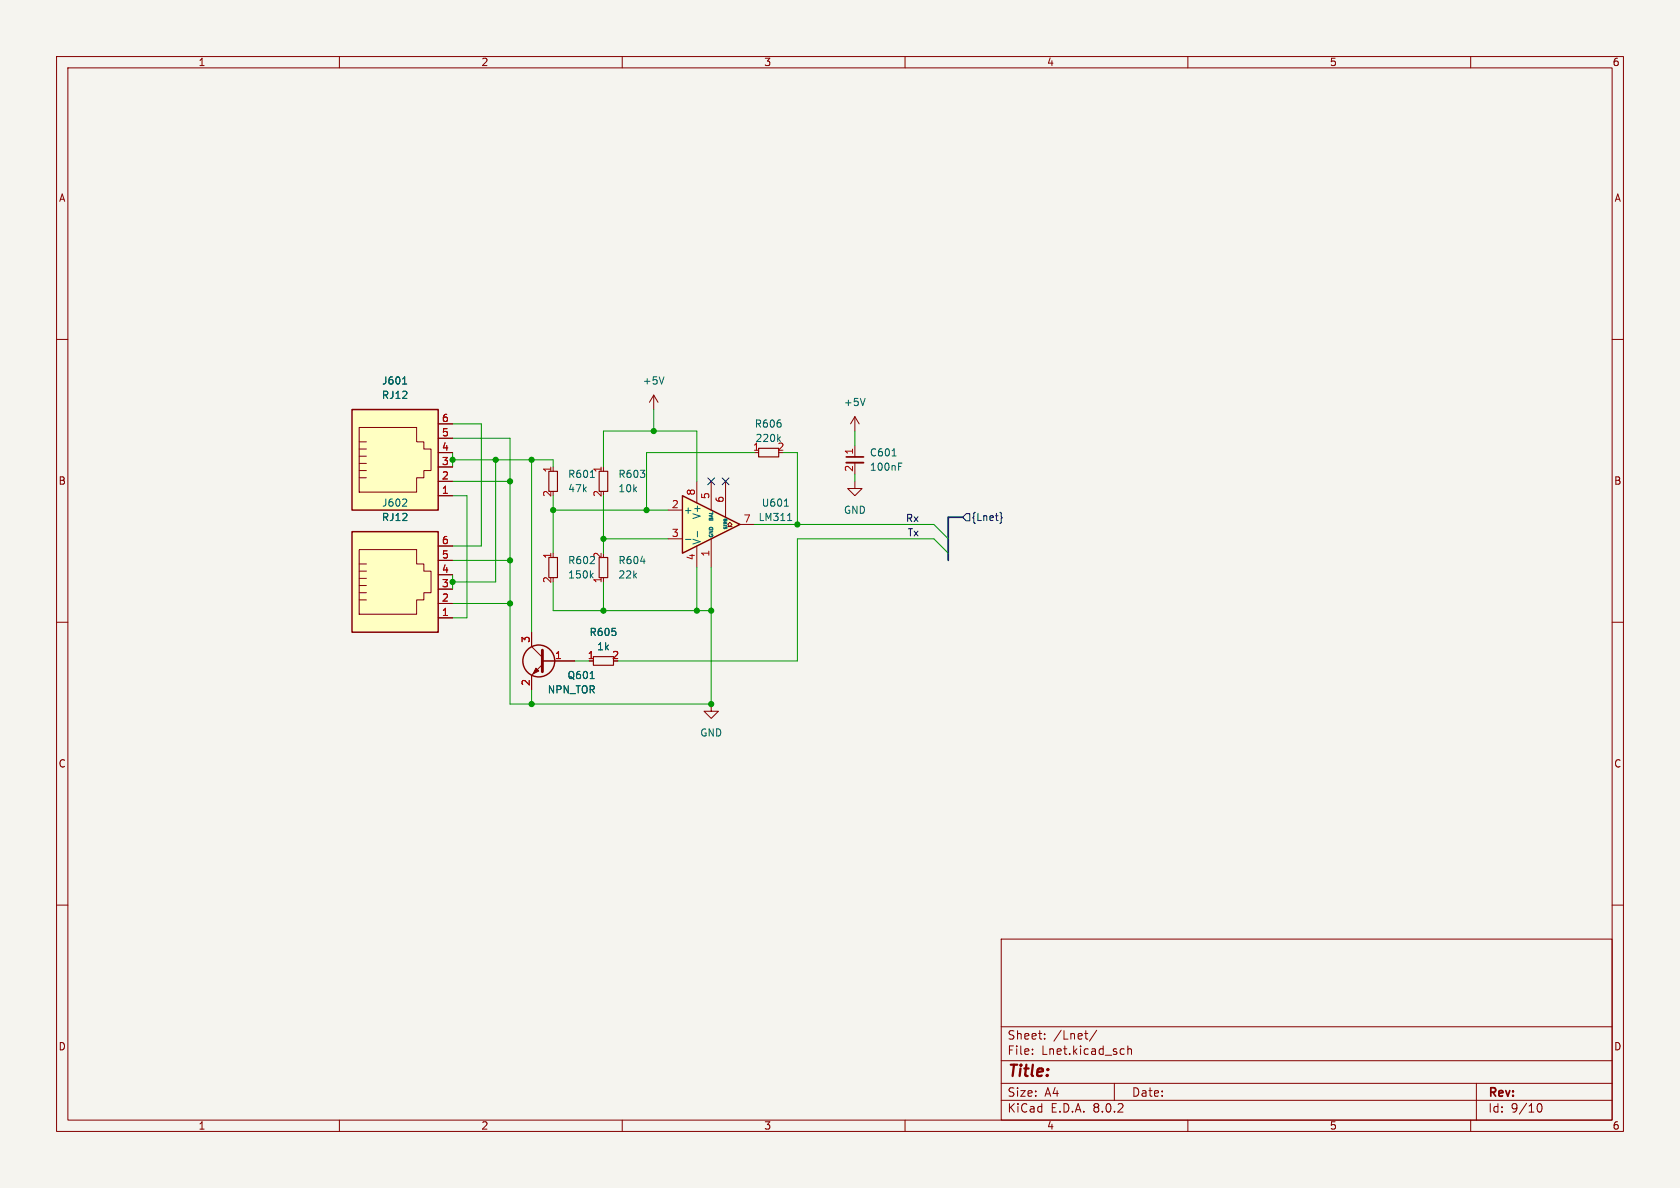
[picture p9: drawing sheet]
<svg xmlns="http://www.w3.org/2000/svg" width="297mm" height="210mm" viewBox="0 0 297 210" stroke-linecap="round" stroke-linejoin="round" font-family="sans-serif">
<path d="M0 0h297v210h-297z" fill="#f5f4ef" stroke="#f5f4ef" stroke-width=".18"/>
<g fill="none" stroke="#840000" stroke-width=".18">
<path d="M10 10h277v190h-277zM12 12h273v186h-273zM60 10v2M110 10v2M160 10v2M210 10v2M260 10v2M10 60h2M285 60h2M10 110h2M285 110h2M125.7 124.5v1.2h1.3l-1.3 1.3-1.2-1.3h1.2"/>
<path d="M10 160h2M285 160h2M177 166h108v32h-108zM60 198v2M110 198v2M160 198v2M177 194.5h108M177 191.5h108M177 187.5h108M177 181.5h108M182.5 186.3v.1M182.5 185.5v.1"/>
<path d="M184.7 183.6v.1M184.7 182.8v.1M191.7 182.7h.6M192.2 183.7h.1M193.9 182.1l-1.3 2M197 191.5v3M198.6 185.4l.1 .1M198.7 186.3l-.1 .1M199.4 184.9v1.5M199.4 185.5l.2-.1 .4 .1v.9M210 198v2M260 198v2"/>
<path d="M261 191.5v6.5M271.7 195.7l.2-.5 .2-.1a.8 .8 0 0 1 .5 .7 .8 .8 0 0 1-.5 .8l-.2-.1-.2-.5"/>
</g>
<path d="M97 83.3h1.6v3.6h-1.6z" fill="none" stroke="#840000" stroke-width=".2"/>
<path d="M104.4 84.4h.7" fill="none" stroke="#006464" stroke-width=".18"/>
<path d="M120.6 87.6l10.2 5.1-10.2 5.1z" fill="#ffffc2"/>
<g fill="none" stroke="#840000" stroke-width=".25">
<path d="M120.6 87.6l10.2 5.1-10.2 5.1z"/>
<circle cx="95.2" cy="116.8" r="2.82"/>
</g>
<g fill="none" stroke="#840000" stroke-width=".18">
<path d="M115.6 69.9l-.8 1.2M115.6 69.9v2.5M115.6 69.9l.7 1.2M151.1 73.7l-.7 1.2M151.1 73.7v2.5M151.1 78.7v2.1M151.1 73.7l.8 1.2M118.1 90.2h2.5M118.1 95.3h2.5M123.2 85.1v3.8M123.2 96.5v3.8M125.7 85.1v5.1"/>
<path d="M125.7 95.3v5M128.3 85.1v6.3M128.7 93.1h.3l-.3-.4 .3-.4 .4 .4-.4 .4h.4M130.8 92.7h2.5M151.1 85.1v1.3h1.3l-1.3 1.2-1.2-1.2h1.2M151.1 81.8v2M94 111.8v2.5l1.9 1.9M95.9 117.5l-1.9 1.9v2.5M95.9 116.8h5.7"/>
</g>
<g fill="none" stroke="#006464" stroke-width=".18">
<path d="M117.4 66.6l-.4 1.3M137.6 77.6l.4 .4M138 77.2l-.5 .5M152.9 70.4l-.4 1.3M113.3 99.2h.7M121.2 95.3h.9M123.3 93.9v1M138.7 89.5h.7M139.2 92h.8M157.7 80.6h.7M158.9 82.5h.4M158.9 81.9h.6"/>
<path d="M104.3 120h.8M104.5 101.7l.4 .5M104.9 101.3l-.5 .5"/>
</g>
<path d="M149.6 81.8h3.1" fill="none" stroke="#840000" stroke-width=".33"/>
<path d="M149.6 80.8h3.1" fill="none" stroke="#840000" stroke-width=".3"/>
<path d="M134.1 79.2h3.6v1.6h-3.6zM97 98.6h1.6v3.5h-1.6zM105.9 83.3h1.5v3.6h-1.5zM105.9 98.6h1.5v3.5h-1.5zM104.9 116.1h3.6v1.5h-3.6z" fill="none" stroke="#840000" stroke-width=".2"/>
<path d="M95.9 114.9v3.8" fill="none" stroke="#840000" stroke-width=".51"/>
<path d="M94.7 118.1l.5 .5-1 .5z" fill="#840000" stroke="#840000" stroke-width=".18"/>
<path d="M62.2 94h15.3v17.8h-15.3z" fill="#ffffc2"/>
<g fill="none" stroke="#840000" stroke-width=".18">
<path d="M63.5 99.7h1.3M63.5 97.2h10.2v2.5h1.2v1.3h1.3v3.8h-1.3v1.2h-1.2v2.6h-10.2zM77.5 99.1h2.5M77.5 96.5h2.5M63.5 106h1.3M63.5 104.8h1.3M63.5 103.5h1.3M63.5 102.2h1.3M63.5 101h1.3M77.5 109.2h2.5M77.5 106.7h2.5M77.5 104.1h2.5"/>
<path d="M77.5 101.6h2.5"/>
</g>
<path d="M62.2 94h15.3v17.8h-15.3z" fill="none" stroke="#840000" stroke-width=".25"/>
<path d="M71.8 88.3l.1 .2-.1 .3-.7 .7h.8" fill="none" stroke="#006464" stroke-width=".18"/>
<path d="M62.2 72.4h15.3v17.8h-15.3z" fill="#ffffc2"/>
<g fill="none" stroke="#840000" stroke-width=".18">
<path d="M63.5 79.4h1.3M63.5 78.1h1.3M63.5 75.6h10.2v2.5h1.2v1.3h1.3v3.8h-1.3v1.3h-1.2v2.5h-10.2zM77.5 77.5h2.5M77.5 74.9h2.5M63.5 84.5h1.3M63.5 83.2h1.3M63.5 81.9h1.3M63.5 80.6h1.3M77.5 87.6h2.5M77.5 85.1h2.5M77.5 82.6h2.5"/>
<path d="M77.5 80h2.5M77.5 99.1h2.5M77.5 96.5h2.5M77.5 109.2h2.5M77.5 106.7h2.5M77.5 104.1h2.5M77.5 101.6h2.5M94 111.8v2.5M94 119.4v2.5M95.9 116.8h5.7"/>
</g>
<path d="M62.2 72.4h15.3v17.8h-15.3z" fill="none" stroke="#840000" stroke-width=".25"/>
<path d="M71.2 67.9h.7M71.8 88.3l.1 .2-.1 .3-.7 .7h.8M104.3 120h.8" fill="none" stroke="#006464" stroke-width=".18"/>
<path d="M125.1 84.5l1.2 1.2M126.3 84.5l-1.2 1.2M127.7 84.5l1.2 1.2M128.9 84.5l-1.2 1.2M170.8 90.8h.6v1.3h-.6l-.6-.7zM176.8 90.6l.2 .1v.7l.2 .1-.2 .2v.6l-.2 .2" fill="none" stroke="#000084" stroke-width=".18"/>
<path d="M170.2 91.4h-2.6v7.7" fill="none" stroke="#000084" stroke-width=".3"/>
<g fill="none" stroke="#009600" stroke-width=".18">
<path d="M80 77.5h10.2v47h35.5v-24.2M80 74.9h5.1v21.6h-5.1M115.6 72.4v3.8M151.1 76.2v2.5M80 87.6h2.5v21.6h-2.5M80 81.3h17.8v1.3M80 99.1h10.2M80 80v2.6M80 85.1h10.2M87.6 81.3v21.6h-7.6M94 81.3v30.5M97.8 90.2h20.3"/>
<path d="M97.8 87.6v10.2M106.7 82.6v-6.4h16.5v8.9M106.7 87.6v10.2M106.7 95.3h11.4M133.3 80h-19v10.2M133.3 92.7h31.8l2.5 2.6M138.4 80h2.6v12.7M151.1 83.8v1.3M167.6 97.8l-2.5-2.5h-24.1v21.5h-31.8M80 106.7h10.2M80 101.6v2.5M97.8 102.9v5.1h27.9"/>
<path d="M101.6 116.8h2.5M106.7 102.9v5.1M123.2 100.3v7.7M94 121.9v2.6"/>
</g>
<g fill="#009600" stroke="#009600" stroke-width=".18">
<circle cx="90.2" cy="106.7" r=".46"/>
<circle cx="94" cy="124.5" r=".46"/>
<circle cx="123.2" cy="108" r=".46"/>
<circle cx="106.7" cy="108" r=".46"/>
<circle cx="114.3" cy="90.2" r=".46"/>
<circle cx="106.7" cy="95.3" r=".46"/>
<circle cx="125.7" cy="124.5" r=".46"/>
<circle cx="125.7" cy="108" r=".46"/>
<circle cx="115.6" cy="76.2" r=".46"/>
<circle cx="141" cy="92.7" r=".46"/>
<circle cx="94" cy="81.3" r=".46"/>
<circle cx="87.6" cy="81.3" r=".46"/>
<circle cx="90.2" cy="85.1" r=".46"/>
<circle cx="97.8" cy="90.2" r=".46"/>
<circle cx="90.2" cy="99.1" r=".46"/>
<circle cx="80" cy="81.3" r=".46"/>
<circle cx="80" cy="102.9" r=".46"/>
</g>
<text font-size="2.8" fill="#840000" x="178" y="190.9">Title:</text>
<g font-size="2.1" fill="#840000">
<text x="178" y="184">Sheet:</text>
<text x="186.2" y="184">/Lnet/</text>
<text x="178" y="186.7">File:</text>
<text x="184.1" y="186.7">Lnet.kicad_sch</text>
<text x="178" y="196.9">KiCad</text>
<text x="178" y="194.1">Size:</text>
<text x="184.7" y="194.1">A4</text>
<text x="185.7" y="196.9">E.D.A.</text>
<text x="193.3" y="196.9">8.0.2</text>
<text x="200" y="194.1">Date:</text>
<text x="263" y="194.3">Rev:</text>
<text x="263" y="196.9">Id:</text>
<text x="267.1" y="196.9">9/10</text>
</g>
<g font-size="1.8" fill="#840000">
<text x="35" y="11.9">1</text>
<text x="85" y="11.9">2</text>
<text x="135" y="11.9">3</text>
<text x="185" y="11.9">4</text>
<text x="235" y="11.9">5</text>
<text x="285" y="11.9">6</text>
<text x="10.3" y="35.9">A</text>
<text x="285.3" y="35.9">A</text>
<text x="10.3" y="85.9">B</text>
<text x="285.3" y="85.9">B</text>
<text x="10.3" y="135.9">C</text>
<text x="285.3" y="135.9">C</text>
<text x="10.3" y="185.9">D</text>
<text x="285.3" y="185.9">D</text>
<text x="35" y="199.9">1</text>
<text x="85" y="199.9">2</text>
<text x="135" y="199.9">3</text>
<text x="185" y="199.9">4</text>
<text x="235" y="199.9">5</text>
<text x="285" y="199.9">6</text>
</g>
<g font-size="1.8" fill="#006464">
<text x="67.4" y="70.7">RJ12</text>
<text x="67.5" y="68.2">J601</text>
<text x="113.5" y="68.2">+5V</text>
<text x="149.1" y="72">+5V</text>
<text x="133.3" y="75.8">R606</text>
<text x="133.5" y="78.3">220k</text>
<text x="153.7" y="80.9">C601</text>
<text x="153.7" y="83.4">100nF</text>
<text x="67.5" y="89.8">J602</text>
<text x="100.3" y="84.7">R601</text>
<text x="100.3" y="87.2">47k</text>
<text x="109.2" y="84.7">R603</text>
<text x="109.2" y="87.2">10k</text>
<text x="134.6" y="89.8">U601</text>
<text x="67.4" y="92.3">RJ12</text>
<text x="120.8" y="91">+</text>
<text x="124.1" y="91.9" transform="rotate(-90 124.1 91.9)">V+</text>
<text x="134" y="92.3">LM311</text>
<text x="149.1" y="91">GND</text>
<text x="100.3" y="99.9">R602</text>
<text x="106.4" y="98.9" transform="rotate(-90 106.4 98.9)">2</text>
<text x="109.2" y="99.9">R604</text>
<text x="124.1" y="96.4" transform="rotate(-90 124.1 96.4)">V-</text>
<text x="100.3" y="102.5">150k</text>
<text x="109.2" y="102.5">22k</text>
<text x="104.1" y="112.6">R605</text>
<text x="105.5" y="115.2">1k</text>
<text x="96.7" y="122.8">NPN_TOR</text>
<text x="100.2" y="120.2">Q601</text>
<text x="123.7" y="130.4">GND</text>
</g>
<g font-size="1.8" fill="#a90000">
<text x="78" y="77.2">5</text>
<text x="78" y="74.7">6</text>
<text x="78" y="82.3">3</text>
<text x="78" y="79.8">4</text>
<text x="97.5" y="83.6" transform="rotate(-90 97.5 83.6)">1</text>
<text x="106.4" y="83.6" transform="rotate(-90 106.4 83.6)">1</text>
<text x="133" y="79.8">1</text>
<text x="137.3" y="79.8">2</text>
<text x="150.9" y="83.5" transform="rotate(-90 150.9 83.5)">2</text>
<text x="150.9" y="80.5" transform="rotate(-90 150.9 80.5)">1</text>
<text x="78" y="87.4">1</text>
<text x="78" y="84.8">2</text>
<text x="97.5" y="88" transform="rotate(-90 97.5 88)">2</text>
<text x="106.4" y="88" transform="rotate(-90 106.4 88)">2</text>
<text x="118.7" y="89.9">2</text>
<text x="122.9" y="87.7" transform="rotate(-90 122.9 87.7)">8</text>
<text x="125.5" y="88.3" transform="rotate(-90 125.5 88.3)">5</text>
<text x="128" y="89" transform="rotate(-90 128 89)">6</text>
<text x="118.7" y="95">3</text>
<text x="131.4" y="92.5">7</text>
<text x="78" y="101.3">4</text>
<text x="78" y="98.8">5</text>
<text x="78" y="96.3">6</text>
<text x="97.5" y="98.9" transform="rotate(-90 97.5 98.9)">1</text>
<text x="122.9" y="99.1" transform="rotate(-90 122.9 99.1)">4</text>
<text x="125.5" y="98.5" transform="rotate(-90 125.5 98.5)">1</text>
<text x="78" y="106.4">2</text>
<text x="78" y="103.9">3</text>
<text x="97.5" y="103.2" transform="rotate(-90 97.5 103.2)">2</text>
<text x="106.4" y="103.2" transform="rotate(-90 106.4 103.2)">1</text>
<text x="78" y="109">1</text>
<text x="93.7" y="113.7" transform="rotate(-90 93.7 113.7)">3</text>
<text x="98" y="116.6">1</text>
<text x="103.8" y="116.6">1</text>
<text x="108.1" y="116.6">2</text>
<text x="93.7" y="121.4" transform="rotate(-90 93.7 121.4)">2</text>
</g>
<g font-size="1.8" fill="#0f0f0f">
<text x="160.1" y="92.4">Rx</text>
<text x="160.4" y="94.9">Tx</text>
</g>
<text font-size="1.8" fill="#000084" x="171.6" y="92.3">{Lnet}</text>
<g font-size=".9" fill="#006464">
<text x="126.3" y="95.1" transform="rotate(-90 126.3 95.1)">GND</text>
<text x="126.3" y="92.3" transform="rotate(-90 126.3 92.3)">BAL</text>
</g>
<text font-size=".7" fill="#006464" x="128.8" y="93.8" transform="rotate(-90 128.8 93.8)">STRB</text>
</svg>
